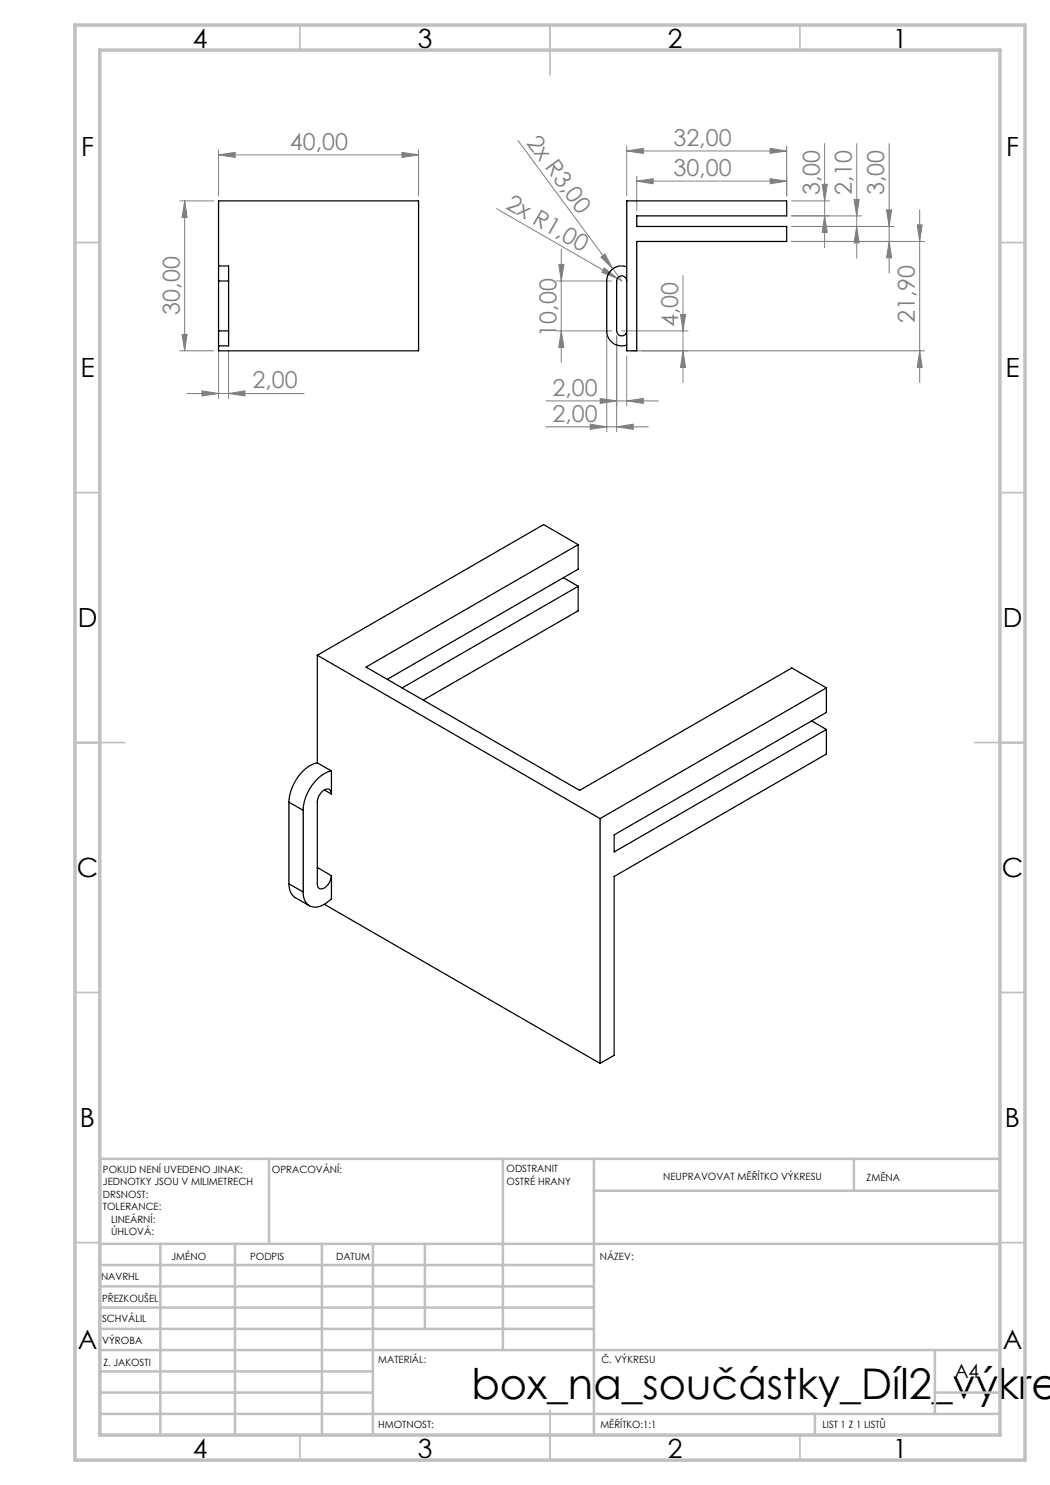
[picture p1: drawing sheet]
<svg xmlns="http://www.w3.org/2000/svg" width="210mm" height="297mm" viewBox="0 0 210 297" stroke-linecap="round" stroke-linejoin="round" font-family="sans-serif">
<g fill="none" stroke="#808080" stroke-width=".2">
<path d="M43.7 31l3.3-.5v1zM43.7 30v9.2M43.7 31h40M80.4 30.5l3.3 .5-3.3 .5zM83.7 30v9.2M103.6 28.1l19 25.7M125.3 30.2l3.4-.5v1zM125.3 29.2v10M125.3 30.2h32M127.4 36.2l3.2-.5v1.1zM127.4 35.2v7M127.4 36.2h29.9"/>
<path d="M154 35.7l3.3 .5-3.3 .6zM154 29.7l3.3 .5-3.3 .5zM157.3 29.2v10M164.4 36.9h1.1l-.6 3.3zM164.9 28.7v20.8M170.8 39.9h1l-.5 3.3zM171.3 28.7v22.9M177.8 28.7v25.9M35.9 40.2h6.8M36.9 40.2l.5 3.3h-1zM36.9 40.2v30M99.3 41.7l24.2 14"/>
<path d="M111.3 56.2h11M111.8 52.9h1l-.5 3.3zM112.3 49.8v22.7M120.2 51.4l.8-.6 1.6 3zM120.9 53.6l2.6 2.1-3.1-1.2zM122.6 53.8l1.8 2.4-.9-.5M136.6 55.1v21.4M158.3 40.2h7.6M158.3 45.3h20.5M158.3 43.2h14M158.3 48.3h26.6M164.9 43.2l.6 3.3h-1.1z"/>
<path d="M171.3 45.3l.5 3.3h-1zM177.3 42h1l-.5 3.3zM177.8 48.3l.5 3.3h-1zM183.4 45h1l-.5 3.3zM183.9 41.9v34.6M35.9 70.2h6.8M36.4 66.9h1l-.5 3.3zM37.4 78.7h23.4M40.4 78.2l3.3 .5-3.3 .5zM43.7 70.2v9.5M45.7 78.7l3.3-.5v1zM45.7 70.2v9.5"/>
<path d="M111.3 66.2h11M112.3 66.2l.5 3.3h-1zM120.1 79.7l3.2 .5-3.2 .5zM121.4 67.2v19.2M123.3 67.2v19.2M124.4 66.2h13.2M125.3 71.2v10M126.3 70.2h58.6M136.1 62.9h1l-.5 3.3zM136.6 70.2l.5 3.3h-1zM183.9 70.2l.5 3.3h-1zM109.2 85.4h20.5"/>
<path d="M109.2 80.2h22.5M118 84.8l3.4 .6-3.4 .5zM123.3 85.4l3.3-.6v1.1zM125.3 80.2l3.4-.5v1z"/>
</g>
<g fill="none" stroke="#c0c0c0" stroke-width=".35">
<path d="M60 5v5M110 5v10M160 5v5M15 48.5h5M200 48.5h5M15 98.5h5M200 98.5h5M15 148.5h10M195 148.5h10M15 198.5h5M200 198.5h5M15 248.5h5"/>
<path d="M200 248.5h5M60 287v5M110 282v10M160 287v5"/>
</g>
<g fill="none" stroke="#c0c0c0" stroke-width=".5">
<path d="M53.8 231.8v17M100.6 231.8v38.2M118.8 231.8v55.2M118.8 238.2h81.2M170.8 231.8v6.4M200 231.8h-180v55.2M20 248.8h180M20 257.3h98.8M20 253h98.8M32.1 248.8v38.2M47 248.8v38.2M64.4 248.8v38.2"/>
<path d="M74.6 248.8v38.2M85 248.8v17M20 265.8h98.8M20 261.5h98.8M20 278.5h54.6M20 274.3h54.6M20 270h180M187 278.5h13M187 270v12.8M20 282.8h180M163 282.8v4.2"/>
</g>
<path d="M15 5h190v287h-190zM20 10h180v277h-180z" fill="none" stroke="#c0c0c0" stroke-width=".7"/>
<g fill="#808080">
<path d="M120.2 51.4l.8-.6 1.6 3z"/>
<path d="M120.9 53.6l2.6 2.1-3.1-1.2z"/>
<path d="M80.4 30.5l3.3 .5-3.3 .5zM43.7 31l3.3-.5v1zM154 29.7l3.3 .5-3.3 .5zM125.3 30.2l3.4-.5v1z"/>
<path d="M40.4 78.2l3.3 .5-3.3 .5zM45.7 78.7l3.3-.5v1zM120.1 79.7l3.2 .5-3.2 .5zM125.3 80.2l3.4-.5v1z"/>
<path d="M118 84.8l3.4 .6-3.4 .5zM123.3 85.4l3.3-.6v1.1z"/>
<path d="M154 35.7l3.3 .5-3.3 .6zM127.4 36.2l3.2-.5v1.1z"/>
<path d="M36.4 66.9h1l-.5 3.3zM36.9 40.2l.5 3.3h-1zM171.3 45.3l.5 3.3h-1zM170.8 39.9h1l-.5 3.3zM183.9 70.2l.5 3.3h-1zM183.4 45h1l-.5 3.3z"/>
<path d="M164.4 36.9h1.1l-.6 3.3zM164.9 43.2l.6 3.3h-1.1zM177.3 42h1l-.5 3.3zM177.8 48.3l.5 3.3h-1zM111.8 52.9h1l-.5 3.3zM112.3 66.2l.5 3.3h-1zM136.1 62.9h1l-.5 3.3zM136.6 70.2l.5 3.3h-1z"/>
</g>
<g fill="none" stroke="#000" stroke-width=".25">
<path d="M43.7 53.2v3M43.7 53.2h2v3M43.7 56.2h2M43.7 53.2v-13h40v30h-40v-1M43.7 56.2v10M45.7 56.2v10M125.3 53.3a3 3 0 0 0-3.9 2.9v10a2.97 2.97 0 0 0 3.9 2.8M125.3 56.2a1.01 1.01 0 0 0-1-1 1.01 1.01 0 0 0-1 1v10a1.01 1.01 0 0 0 1 1 1.01 1.01 0 0 0 1-1M125.3 40.2h32v3h-29.9v2.1h29.9v3h-29.9v21.9h-2.1zM43.7 66.2v3M43.7 66.2h2M45.7 66.2v3h-2"/>
<path d="M112.7 115.5l2.9 1.8M115.6 108.9l-6.9-4-45.2 26.2M115.6 108.9l-42.4 24.5 42.7 24.7 42.5-24.5 6.9 4M115.6 108.9v4.9l-38.1 22.1M115.6 117.3v4.9l-30.9 17.8M115.6 117.3l-35.2 20.3M63.5 131.1l56.5 32.6M63.5 131.1v21.5M165.3 137.6l-45.3 26.1M165.3 137.6v4.9l-42.5 24.5v3.4l42.5-24.5M63.5 152.6a8.1 8.1 0 0 0-5.4 6l-.3 1.8M63.5 152.6l2.8 1.6"/>
<path d="M64.9 158l1.4 .8M66.3 154.2a8.2 8.2 0 0 0-5.4 6l-.3 1.9M66.3 158.8a.89 .89 0 0 0-.5-1 .89 .89 0 0 0-1.1 .3l-1 1.2-.2 1.1v16.4a.89 .89 0 0 0 .5 .9 .89 .89 0 0 0 1-.2l.8-.9 .5-1.4M66.3 154.2v4.6M162.3 144.2l3 1.7M165.3 145.9v4.9l-42.5 24.5v35.8l-2.8 1.6M57.8 176.8l.1 1.1a2.55 2.55 0 0 0 1.2 1.6l2.8 1.6M57.8 160.4l2.8 1.7M57.8 176.8l2.8 1.6M57.8 160.4v16.4M60.6 162.1v16.3M63.5 173.5l2.8 1.7"/>
<path d="M66.3 175.2v4.6a4.5 4.5 0 0 1-3.9 1.6 2.69 2.69 0 0 1-1.8-3M120 163.7v49M64.9 180.9l55.1 31.8"/>
</g>
<text font-size="8.5" x="94.3" y="279.7">box_na_součástky_Díl2_výkre</text>
<g font-size="5.3">
<text x="38.5" y="9.5">4</text>
<text x="83.5" y="9.5">3</text>
<text x="133.6" y="9.5">2</text>
<text x="178.6" y="9.5">1</text>
<text x="16.2" y="31.2">F</text>
<text x="201.2" y="31.2">F</text>
<text x="16.1" y="75.5">E</text>
<text x="201.1" y="75.5">E</text>
<text x="15.5" y="125.5">D</text>
<text x="200.5" y="125.5">D</text>
<text x="15.4" y="175.5">C</text>
<text x="200.4" y="175.5">C</text>
<text x="16" y="225.5">B</text>
<text x="201" y="225.5">B</text>
<text x="15.5" y="269.7">A</text>
<text x="200.5" y="269.7">A</text>
<text x="38.5" y="291.5">4</text>
<text x="83.5" y="291.5">3</text>
<text x="133.6" y="291.5">2</text>
<text x="178.6" y="291.5">1</text>
</g>
<g font-size="4.7" fill="#808080">
<text x="58" y="29.9">40,00</text>
<text x="105.2" y="28.5" transform="rotate(54 105.2 28.5)">2x R3,00</text>
<text x="134.7" y="29.2">32,00</text>
<text x="134.7" y="35.2">30,00</text>
<text x="100.9" y="41.5" transform="rotate(30 100.9 41.5)">2x R1,00</text>
<text x="163.9" y="39.1" transform="rotate(-90 163.9 39.1)">3,00</text>
<text x="170.3" y="39.1" transform="rotate(-90 170.3 39.1)">2,10</text>
<text x="176.8" y="39.1" transform="rotate(-90 176.8 39.1)">3,00</text>
<text x="35.9" y="62.9" transform="rotate(-90 35.9 62.9)">30,00</text>
<text x="135.6" y="65.4" transform="rotate(-90 135.6 65.4)">4,00</text>
<text x="182.9" y="64.6" transform="rotate(-90 182.9 64.6)">21,90</text>
<text x="111.3" y="67.3" transform="rotate(-90 111.3 67.3)">10,00</text>
<text x="50.5" y="77.7">2,00</text>
<text x="110.5" y="79.2">2,00</text>
<text x="110.5" y="84.3">2,00</text>
</g>
<text font-size="3.9" x="190.9" y="275.5">A4</text>
<g font-size="2">
<text x="20.6" y="234.6">POKUD NENÍ UVEDENO JINAK:</text>
<text x="20.6" y="237.1">JEDNOTKY JSOU V MILIMETRECH</text>
<text x="20.6" y="239.6">DRSNOST:</text>
<text x="54.4" y="234.6">OPRACOVÁNÍ:</text>
<text x="101.3" y="234.5">ODSTRANIT</text>
<text x="101.3" y="237">OSTRÉ HRANY</text>
<text x="132.6" y="236">NEUPRAVOVAT MĚŘÍTKO VÝKRESU</text>
<text x="173.3" y="236.2">ZMĚNA</text>
<text x="20.6" y="242.1">TOLERANCE:</text>
<text x="22.2" y="244.6">LINEÁRNÍ:</text>
<text x="22.2" y="247.1">ÚHLOVÁ:</text>
<text x="34.3" y="252">JMÉNO</text>
<text x="50" y="251.9">PODPIS</text>
<text x="67.2" y="251.9">DATUM</text>
<text x="120" y="251.9">NÁZEV:</text>
<text x="20.2" y="256.1">NAVRHL</text>
<text x="20.4" y="260.3">PŘEZKOUŠEL</text>
<text x="20.4" y="264.4">SCHVÁLIL</text>
<text x="20.5" y="268.8">VÝROBA</text>
<text x="20.7" y="273.1">Z. JAKOSTI</text>
<text x="75.6" y="272.5">MATERIÁL:</text>
<text x="120.3" y="272.5">Č. VÝKRESU</text>
<text x="75.6" y="285.5">HMOTNOST:</text>
<text x="120.1" y="285.6">MĚŘÍTKO:1:1</text>
<text x="164.5" y="285.6">LIST 1 Z 1 LISTŮ</text>
</g>
</svg>
